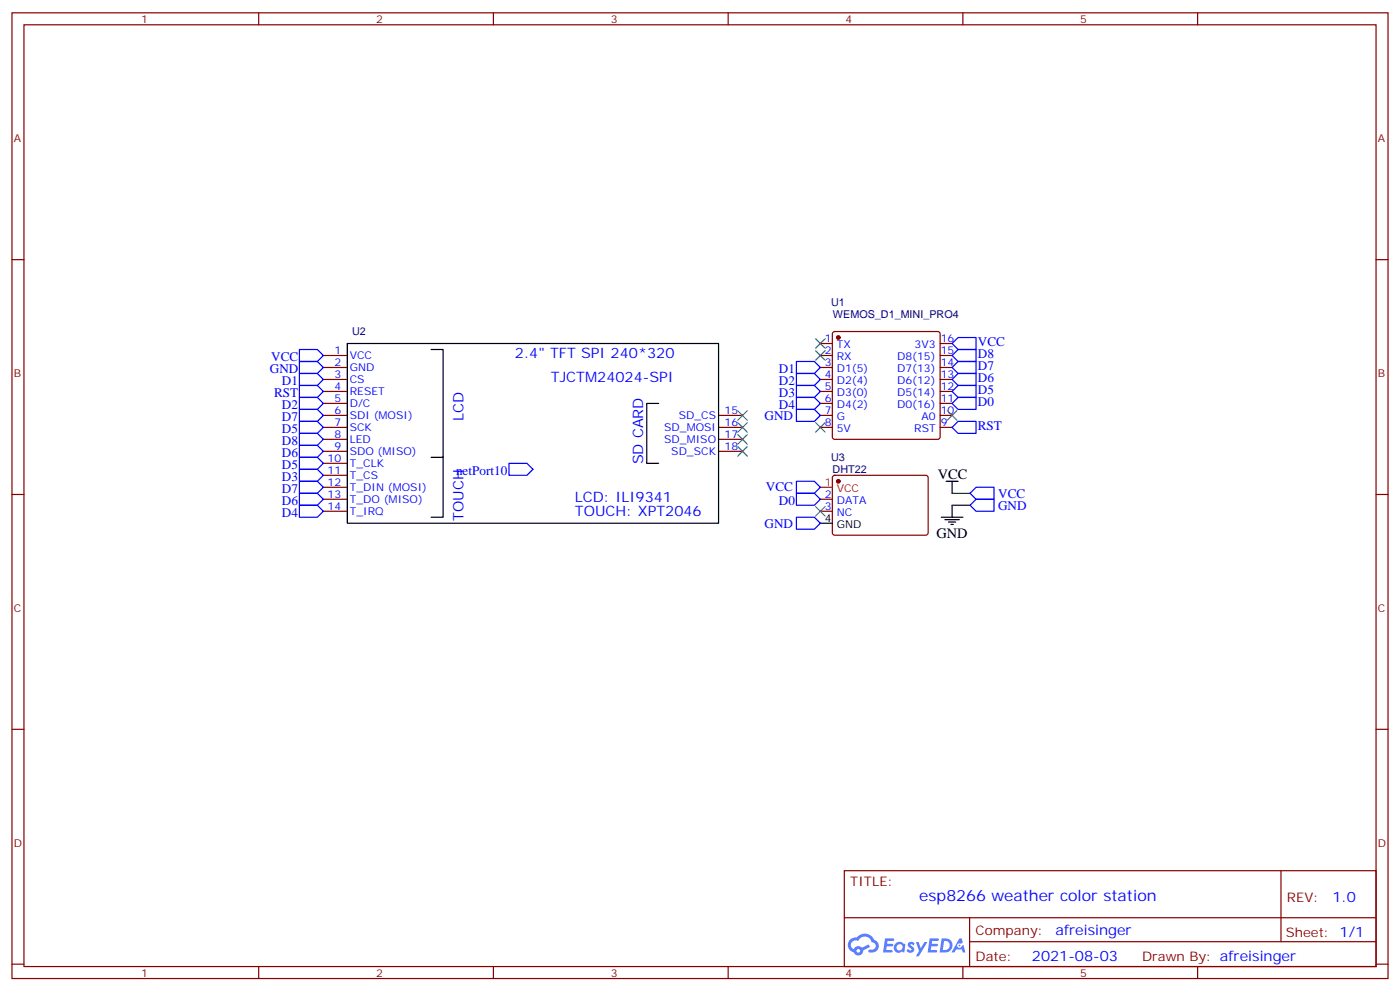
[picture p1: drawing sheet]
<svg xmlns="http://www.w3.org/2000/svg" width="412mm" height="292mm" viewBox="0 0 412 292" stroke-linecap="round" stroke-linejoin="round" font-family="sans-serif">
<g fill="none" stroke="#870000" stroke-width=".35">
<path d="M3.5 3.8h405.4v284.3h-405.4zM7.1 7.3h398.2v277.3h-398.2zM76.2 3.8v3.5M145.3 3.8v3.5M214.5 3.8v3.5M283.6 3.8v3.5M352.8 3.8v3.5M3.5 76.4h3.6M405.3 76.4h3.6M3.5 145.6h3.6M405.3 145.6h3.6M3.5 214.7h3.6"/>
<path d="M405.3 214.7h3.6M248.7 256.4h156.6v28.2h-156.6zM377.3 256.4v20.9M248.7 270.2h156.5M285.6 277.3h119.6M285.6 270.2v14.1M3.5 283.9h3.6M76.2 284.6v3.5M145.3 284.6v3.5M214.5 284.6v3.5M283.6 284.6v3.5M352.8 284.6v3.5"/>
<path d="M405.3 283.9h3.6"/>
</g>
<g fill="#5487ff">
<path d="M267.7 277.5a1.22 1.22 0 0 1 1.7 .3l-.4 .6a.47 .47 0 0 0-.3-.4 .47 .47 0 0 0-.5 .2l.1 .2a1.14 1.14 0 0 1 .8 1.7 1.14 1.14 0 0 1-1.9 0l-.2-.2 .5-.5 .7 .4a.29 .29 0 0 0 .3-.2 .29 .29 0 0 0-.2-.4 1.04 1.04 0 0 1-.6-1.7z"/>
<path d="M260.7 276.3h2.4l.3 .2-.2 .5h-1.8l-.1 .9h1.5l.3 .4-.3 .3h-1.6l-.2 1.1 1.7 .1 .2 .3-.2 .3h-2.6z"/>
<path d="M273.8 276.3h2.4l.3 .2-.1 .5h-1.8l-.2 .9h1.6l.3 .4-.4 .3h-1.6l-.1 1.1 1.7 .1 .2 .3-.2 .3h-2.6z"/>
<path d="M282.6 276.3h.7l.3 1.2-.6 .4a.69 .69 0 0 0-1 .2 .69 .69 0 0 0 .4 1 .69 .69 0 0 0 .9-.6l.5-.3 .6 2.2h-.8l-.2-.8h-1.8l-.5 .8h-.8z"/>
<path d="M269.8 277.4h.8l.6 1.8 1.1-1.8h.9l-2.6 4.2h-.8l.9-1.6z"/>
<path d="M277.4 276.3l-.6 4.1h1.3a2.11 2.11 0 0 0 2.5-2.1 2.11 2.11 0 0 0-2.5-2zM278.1 277a1.39 1.39 0 0 1 1.7 1.4 1.39 1.39 0 0 1-1.8 1.3h-.3z"/>
<path d="M263.7 277.9a1.54 1.54 0 0 0-.1 2.2 1.54 1.54 0 0 0 2.2 .1l.6 .2 .3-2.3-.2-.2h-.4a1.49 1.49 0 0 0-2.4 0zM264 278.9a.94 .94 0 0 1 1.8 0 .94 .94 0 0 1-1.8 0z"/>
<path d="M250.4 276.7a2.18 2.18 0 0 0 1.1 3.7 1.44 1.44 0 0 0 1.6 .9 1.44 1.44 0 0 0 1.2-1.5l2-1-.5-.7-1.9 .9a1.47 1.47 0 0 0-2.4 .5 1.39 1.39 0 0 1-.7-2 1.39 1.39 0 0 1 2-.4 2.12 2.12 0 0 1 2.2-1.3 2.12 2.12 0 0 1 1.9 1.7 1.14 1.14 0 0 1 1.1 1.4 1.14 1.14 0 0 1-1.7 .7 .43 .43 0 0 0-.5 .4 .43 .43 0 0 0 .4 .5 1.98 1.98 0 0 0 2.5-1.3 1.98 1.98 0 0 0-1.2-2.5 3.1 3.1 0 0 0-5.3-.7l-.9 .1zM252.3 280a.55 .55 0 0 1 1.1 0 .55 .55 0 0 1-1.1 0z"/>
<circle cx="282.6" cy="278.4" r=".26"/>
</g>
<g fill="none" stroke="#870000" stroke-width=".35">
<path d="M245.4 97.8l.5-.2h30.3l.5 .2 .2 .5v30.4l-.2 .5-.5 .2h-30.3l-.5-.3-.2-.4v-30.4zM95.2 104.7h7.1M95.2 108.2h7.1M95.2 111.7h7.1M95.2 115.3h7.1M95.2 118.8h7.1M241.7 101.1h3.5M241.7 104.7h3.5M241.7 108.2h3.5M241.7 111.7h3.5M241.7 115.3h3.5M241.7 118.8h3.5"/>
<path d="M276.9 101.1h3.6M276.9 104.7h3.6M276.9 108.2h3.6M276.9 111.7h3.6M276.9 115.3h3.6M276.9 118.8h3.6M95.2 122.3h7.1M95.2 125.8h7.1M95.2 129.4h7.1M95.2 132.9h7.1M95.2 136.4h7.1M95.2 139.9h7.1"/>
<path d="M211.7 122.3h7M211.7 125.8h7M211.7 129.4h7M211.7 132.9h7M241.7 122.3h3.5M241.7 125.8h3.5M276.9 122.3h3.6M276.9 125.8h3.6M95.2 143.5h7.1M95.2 147h7.1M95.2 150.5h7.1M241.7 147h3.5"/>
<path d="M241.7 150.5h3.5M245.4 140.2l.5-.3 27.1 .1 .4 .7-.1 16.5-.6 .4-27.1-.1-.4-.6v-16.2z"/>
</g>
<g fill="#870000" stroke="#870000" stroke-width=".35">
<circle cx="246.9" cy="99.4" r=".53"/>
<circle cx="246.9" cy="141.7" r=".53"/>
</g>
<g fill="none" stroke="#00f" stroke-width=".35">
<path d="M282.2 99.4h5.3v3.5h-5.3l-1.7-1.8zM88.2 117h5.3l1.7 1.8-1.7 1.7h-5.3zM88.2 113.5h5.3l1.7 1.8-1.7 1.7h-5.3zM88.2 110h5.3l1.7 1.7-1.7 1.8h-5.3zM88.2 106.4h5.3l1.7 1.8-1.7 1.8h-5.3zM88.2 102.9h5.3l1.7 1.8-1.7 1.7h-5.3zM234.6 117h5.3l1.8 1.8-1.8 1.7h-5.3zM234.6 113.5h5.3l1.8 1.8-1.8 1.7h-5.3zM234.6 110h5.3l1.8 1.7-1.8 1.8h-5.3zM234.6 106.4h5.3l1.8 1.8-1.8 1.8h-5.3zM280.5 104.7l1.7-1.8h5.3v3.5h-5.3zM280.5 118.8l1.7-1.8h5.3v3.5h-5.3z"/>
<path d="M282.2 106.4h5.3v3.6h-5.3l-1.7-1.8zM282.2 110h5.3v3.5h-5.3l-1.7-1.8zM282.2 113.5h5.3v3.5h-5.3l-1.7-1.7zM88.2 138.2h5.3l1.7 1.7-1.7 1.8h-5.3zM88.2 134.7h5.3l1.7 1.7-1.7 1.8h-5.3zM88.2 131.1h5.3l1.7 1.8-1.7 1.8h-5.3zM88.2 127.6h5.3l1.7 1.8-1.7 1.7h-5.3zM88.2 124.1h5.3l1.7 1.7-1.7 1.8h-5.3zM88.2 120.5h5.3l1.7 1.8-1.7 1.8h-5.3zM149.9 136.4h5.3l1.8 1.8-1.8 1.7h-5.3zM234.6 120.5h5.3l1.8 1.8-1.8 1.8h-5.3zM280.5 125.8l1.7-1.7h5.3v3.5h-5.3z"/>
<path d="M88.2 148.8h5.3l1.7 1.7-1.7 1.8h-5.3zM88.2 145.2h5.3l1.7 1.8-1.7 1.8h-5.3zM88.2 141.7h5.3l1.7 1.8-1.7 1.7h-5.3zM234.6 141.7h5.3l1.8 1.8-1.8 1.7h-5.3zM234.6 152.3h5.3l1.8 1.8-1.8 1.7h-5.3zM234.6 145.2h5.3l1.8 1.8-1.8 1.8h-5.3zM285.8 145.2l1.7-1.7h5.3v3.5h-5.3zM287.5 147h5.3v3.5h-5.3l-1.7-1.7z"/>
</g>
<path d="M102.3 101.1h109.4v53h-109.4zM127 102.9h3.5v31.8h-3.5M194 118.8h-3.5v17.6h3.5M130.5 134.7v17.6h-3.5M241.7 154.1h3.5M277.3 152.3h6.3M278.3 153h4.3M278.7 141.7h3.5M279.4 153.7h2.1M280.1 154.4h.7M280.5 141.7v3.5M280.5 148.8v3.5" fill="none" stroke="#000" stroke-width=".35"/>
<path d="M280.5 145.2h5.3M280.5 148.8h5.3" fill="none" stroke="#008700" stroke-width=".35"/>
<g fill="none" stroke="#3c3" stroke-width=".35">
<path d="M240.2 99.7l2.9 2.9M243.1 99.7l-2.9 2.9M240.2 103.3l2.9 2.8M243.1 103.3l-2.9 2.8M217.3 120.9l2.8 2.8M217.3 124.4l2.8 2.8M217.3 128l2.8 2.8M217.3 131.5l2.8 2.8M220.1 120.9l-2.8 2.8M220.1 124.4l-2.8 2.8M220.1 128l-2.8 2.8M220.1 131.5l-2.8 2.8"/>
<path d="M240.2 124.4l2.9 2.8M243.1 124.4l-2.9 2.8M279 120.9l2.9 2.8M281.9 120.9l-2.9 2.8M240.2 149.1l2.9 2.8M243.1 149.1l-2.9 2.8"/>
</g>
<path d="M241.7 143.5h3.5" fill="none" stroke="#f00" stroke-width=".35"/>
<text font-size="4.6" fill="#00f" x="270.8" y="265.4">esp8266 weather color station</text>
<g font-size="4.2" fill="#00f">
<text x="151.7" y="105.4">2.4&quot; TFT SPI 240*320</text>
<text x="162.3" y="112.4">TJCTM24024-SPI</text>
<text x="136.6" y="123.8" transform="rotate(-90 136.6 123.8)">LCD</text>
<text x="189.5" y="136.7" transform="rotate(-90 189.5 136.7)">SD CARD</text>
<text x="169.3" y="147.7">LCD: ILI9341</text>
<text x="136.5" y="153.4" transform="rotate(-90 136.5 153.4)">TOUCH</text>
<text x="169.3" y="151.9">TOUCH: XPT2046</text>
<text x="392.5" y="265.6">1.0</text>
<text x="310.9" y="275.2">afreisinger</text>
<text x="304" y="283">2021-08-03</text>
</g>
<g font-size="4.2">
<text x="276.2" y="141">VCC</text>
<text x="275.9" y="158.4">GND</text>
</g>
<g font-size="3.9" fill="#00f">
<text x="288" y="101.9">VCC</text>
<text x="79.9" y="106.4">VCC</text>
<text x="288" y="105.5">D8</text>
<text x="79.5" y="109.9">GND</text>
<text x="83.1" y="113.5">D1</text>
<text x="229.5" y="113.5">D2</text>
<text x="229.5" y="110">D1</text>
<text x="288" y="109">D7</text>
<text x="288" y="112.5">D6</text>
<text x="80.8" y="117">RST</text>
<text x="229.5" y="117">D3</text>
<text x="288" y="116">D5</text>
<text x="288" y="119.6">D0</text>
<text x="83.1" y="124">D7</text>
<text x="83.1" y="120.5">D2</text>
<text x="225.2" y="123.6">GND</text>
<text x="229.5" y="120.5">D4</text>
<text x="83.1" y="131.1">D8</text>
<text x="83.1" y="127.6">D5</text>
<text x="288" y="126.6">RST</text>
<text x="83.1" y="134.6">D6</text>
<text x="83.1" y="141.7">D3</text>
<text x="83.1" y="138.1">D5</text>
<text x="134.3" y="139.9">netPort10</text>
<text x="83.1" y="148.7">D6</text>
<text x="83.1" y="145.2">D7</text>
<text x="225.6" y="144.7">VCC</text>
<text x="229.5" y="148.8">D0</text>
<text x="294" y="146.5">VCC</text>
<text x="83.1" y="152.3">D4</text>
<text x="225.2" y="155.3">GND</text>
<text x="294" y="150">GND</text>
</g>
<g font-size="3.9" fill="#800">
<text x="250.5" y="260.9">TITLE:</text>
<text x="379.1" y="265.6">REV:</text>
<text x="287.4" y="275.1">Company:</text>
<text x="378.7" y="275.8">Sheet: 1/1</text>
<text x="287.4" y="282.8">Date:</text>
<text x="336.4" y="282.9">Drawn By: afreisinger</text>
</g>
<g font-size="3.2" fill="#800">
<text x="41.6" y="6.8">1</text>
<text x="110.8" y="6.8">2</text>
<text x="179.9" y="6.8">3</text>
<text x="249.1" y="6.8">4</text>
<text x="318.2" y="6.8">5</text>
<text x="4.1" y="41.9">A</text>
<text x="405.9" y="41.9">A</text>
<text x="4.1" y="111">B</text>
<text x="405.9" y="111">B</text>
<text x="4.1" y="180.2">C</text>
<text x="405.9" y="180.2">C</text>
<text x="4.1" y="249.3">D</text>
<text x="405.9" y="249.3">D</text>
<text x="41.6" y="287.6">1</text>
<text x="110.8" y="287.6">2</text>
<text x="179.9" y="287.6">3</text>
<text x="249.1" y="287.6">4</text>
<text x="318.2" y="287.6">5</text>
</g>
<g font-size="3.2" fill="#000080">
<text x="244.8" y="90">U1</text>
<text x="245.4" y="93.5">WEMOS_D1_MINI_PRO4</text>
<text x="103.7" y="98.7">U2</text>
<text x="244.8" y="135.8">U3</text>
<text x="245.3" y="139.3">DHT22</text>
</g>
<g font-size="3.2" fill="#00f">
<text x="243" y="100.8">1</text>
<text x="277.1" y="100.8">16</text>
<text x="98.5" y="104.3">1</text>
<text x="98.5" y="107.8">2</text>
<text x="103" y="105.7">VCC</text>
<text x="243" y="104.3">2</text>
<text x="243" y="107.8">3</text>
<text x="246.5" y="102.6">TX</text>
<text x="246.5" y="106.1">RX</text>
<text x="264.2" y="106.1">D8(15)</text>
<text x="269.4" y="102.6">3V3</text>
<text x="277.1" y="107.8">14</text>
<text x="277.1" y="104.3">15</text>
<text x="98.5" y="111.4">3</text>
<text x="103" y="109.3">GND</text>
<text x="103" y="112.8">CS</text>
<text x="243" y="111.4">4</text>
<text x="246.5" y="109.6">D1(5)</text>
<text x="246.5" y="113.1">D2(4)</text>
<text x="264.2" y="113.1">D6(12)</text>
<text x="264.2" y="109.6">D7(13)</text>
<text x="277.1" y="111.4">13</text>
<text x="98.5" y="114.9">4</text>
<text x="98.5" y="118.4">5</text>
<text x="103" y="116.3">RESET</text>
<text x="103" y="119.8">D/C</text>
<text x="243" y="114.9">5</text>
<text x="243" y="118.4">6</text>
<text x="246.5" y="116.7">D3(0)</text>
<text x="264.2" y="116.7">D5(14)</text>
<text x="277.1" y="118.4">11</text>
<text x="277.1" y="114.9">12</text>
<text x="98.5" y="122">6</text>
<text x="98.5" y="125.5">7</text>
<text x="103" y="123.4">SDI (MOSI)</text>
<text x="199.9" y="123.4">SD_CS</text>
<text x="213.4" y="122">15</text>
<text x="213.4" y="125.5">16</text>
<text x="243" y="122">7</text>
<text x="243" y="125.5">8</text>
<text x="246.5" y="120.2">D4(2)</text>
<text x="246.5" y="123.7">G</text>
<text x="264.2" y="120.2">D0(16)</text>
<text x="271.4" y="123.7">A0</text>
<text x="277.1" y="125.5">9</text>
<text x="277.1" y="122">10</text>
<text x="98.5" y="129">8</text>
<text x="103" y="126.9">SCK</text>
<text x="103" y="130.4">LED</text>
<text x="195.7" y="126.9">SD_MOSI</text>
<text x="195.7" y="130.4">SD_MISO</text>
<text x="213.4" y="129">17</text>
<text x="246.5" y="127.2">5V</text>
<text x="269.3" y="127.2">RST</text>
<text x="96.5" y="136.1">10</text>
<text x="98.5" y="132.5">9</text>
<text x="103" y="133.9">SDO (MISO)</text>
<text x="103" y="137.5">T_CLK</text>
<text x="197.7" y="133.9">SD_SCK</text>
<text x="213.4" y="132.5">18</text>
<text x="96.5" y="139.6">11</text>
<text x="96.5" y="143.1">12</text>
<text x="103" y="141">T_CS</text>
<text x="96.5" y="146.6">13</text>
<text x="103" y="144.5">T_DIN (MOSI)</text>
<text x="103" y="148.1">T_DO (MISO)</text>
<text x="243" y="146.6">2</text>
<text x="246.5" y="148.4">DATA</text>
<text x="96.5" y="150.2">14</text>
<text x="103" y="151.6">T_IRQ</text>
<text x="243" y="150.2">3</text>
<text x="246.5" y="151.9">NC</text>
</g>
<g font-size="3.2" fill="#f00">
<text x="243" y="143.1">1</text>
<text x="246.5" y="144.9">VCC</text>
</g>
<g font-size="3.2">
<text x="243" y="153.7">4</text>
<text x="246.5" y="155.5">GND</text>
</g>
</svg>
